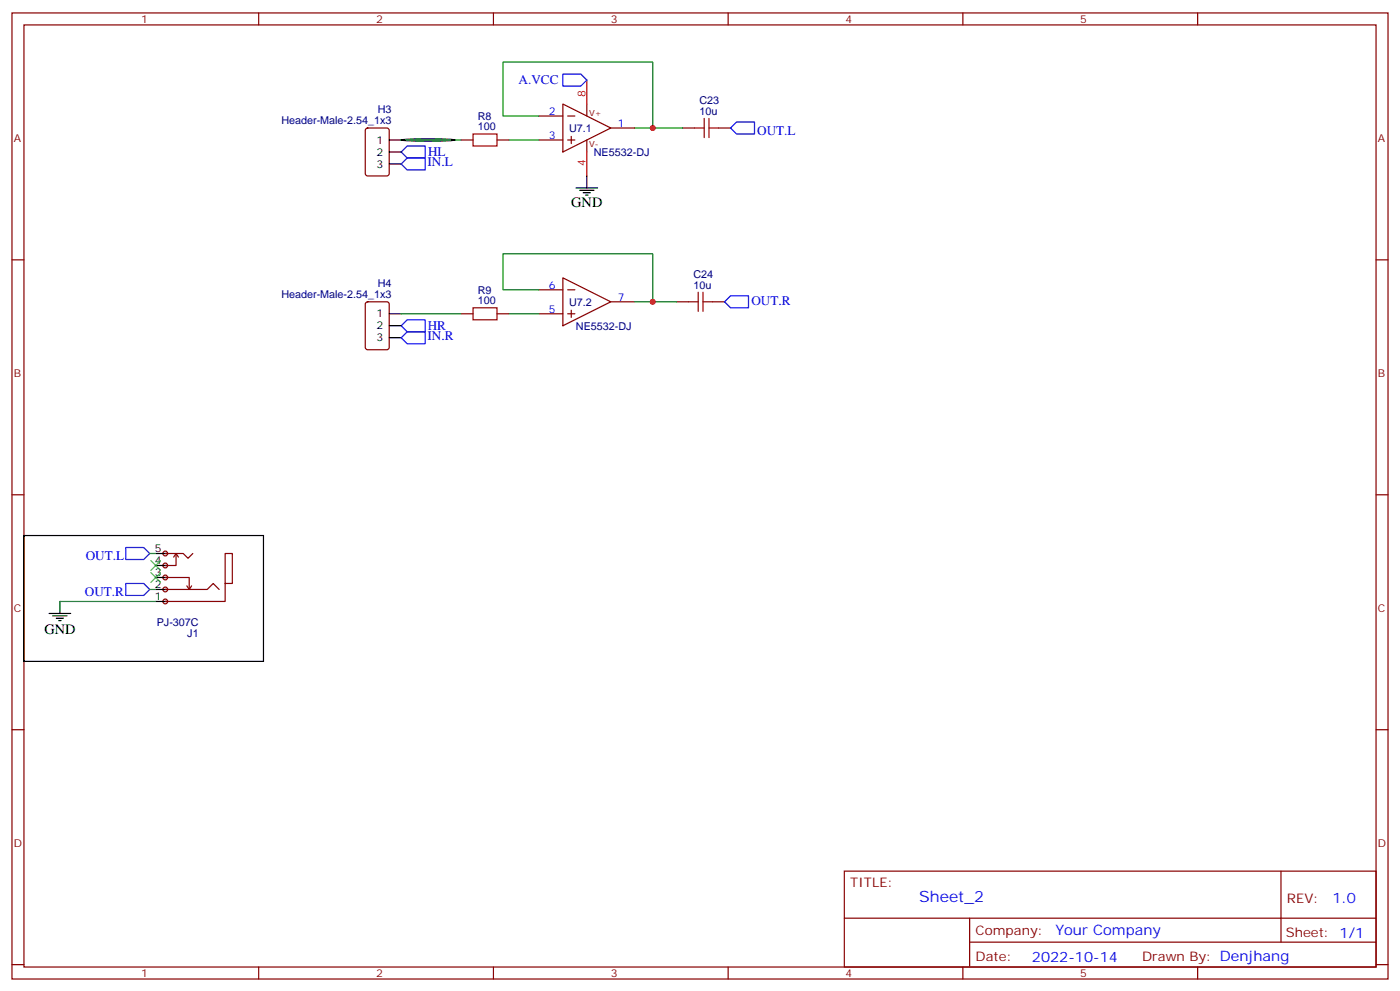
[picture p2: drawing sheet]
<svg xmlns="http://www.w3.org/2000/svg" width="412mm" height="292mm" viewBox="0 0 412 292" stroke-linecap="round" stroke-linejoin="round" font-family="sans-serif">
<g fill="none" stroke="#870000" stroke-width=".35">
<path d="M3.5 3.8h405.4v284.3h-405.4zM7.1 7.3h398.2v277.3h-398.2zM76.2 3.8v3.5M145.3 3.8v3.5M214.5 3.8v3.5M283.6 3.8v3.5M352.8 3.8v3.5M3.5 76.5h3.6M405.3 76.5h3.6M3.5 145.6h3.6M405.3 145.6h3.6M3.5 214.8h3.6"/>
<path d="M405.3 214.8h3.6M248.7 256.4h156.6v28.2h-156.6zM377.3 256.4v20.9M248.7 270.2h156.5M285.6 277.3h119.6M285.6 270.2v14.2M3.5 283.9h3.6M76.2 284.6v3.5M145.3 284.6v3.5M214.5 284.6v3.5M283.6 284.6v3.5M352.8 284.6v3.5"/>
<path d="M405.3 283.9h3.6"/>
</g>
<g fill="#f0f0f0" stroke="#870000" stroke-width=".35">
<circle cx="48.7" cy="162.9" r=".71"/>
<circle cx="48.7" cy="166.4" r=".71"/>
<circle cx="48.7" cy="170" r=".71"/>
<circle cx="48.7" cy="173.5" r=".71"/>
<circle cx="48.7" cy="177" r=".71"/>
</g>
<g fill="none" stroke="#000" stroke-width=".35">
<path d="M114.7 48.3h3.5M114.7 41.2h3.5M114.7 44.7h3.5M118.2 41.2a89.5 89.5 0 0 1 15.9 0 89.5 89.5 0 0 1-15.9 0zM169.7 55.3h6.3M170.7 56h4.3M171.8 56.7h2.1M172.5 57.4h.7M172.9 51.8v3.5M114.7 99.4h3.5M114.7 92.4h3.5M114.7 95.9h3.5"/>
<path d="M7.1 157.6h70.5v37.1h-70.5zM17.6 177v3.6M45.9 177h3.5M45.9 173.5h3.5M45.9 170h3.5M45.9 166.4h3.5M45.9 162.9h3.5M14.5 180.6h6.3M15.5 181.3h4.3M16.6 182h2.1M17.3 182.7h.7"/>
</g>
<g fill="none" stroke="#870000" stroke-width=".35">
<path d="M107.8 37.9l.5-.2h5.6l.7 .4 .1 13-.5 .6-5.9 .1-.6-.5-.1-12.9zM158.7 34.1h7.1M165.8 30.6l14.1 7.1-14.1 7zM167.2 34.1h2.1M172.9 30.6v3.5M179.9 37.7h7.1M201.1 37.7h3.5M211.7 37.7h3.5M135.8 41.2h3.5M146.4 41.2h3.5M158.7 41.2h7.1M167.2 41.2h2.1"/>
<path d="M168.3 40.1v2.2M172.9 41.2v3.5M107.8 89l.5-.2h5.6l.7 .5 .1 12.9-.5 .7h-5.9l-.6-.4-.1-13zM135.8 92.4h3.5M146.4 92.4h3.5M158.7 85.3h7.1M158.7 92.4h7.1M165.8 81.8l14.1 7-14.1 7.1zM167.2 85.3h2.1M167.2 92.4h2.1M168.3 91.3v2.1M179.9 88.8h7.1"/>
<path d="M199.3 88.8h3.5M209.9 88.8h3.5M48.7 173.5h12.3l1.8-1.8 1.8 1.8M48.7 170h7v3.5M48.7 162.9h5.3l1.4 1.4 1.4-1.4M51.9 162.9v3.5h-3.2M51.9 162.9l.7 1.1M51.9 162.9l-.7 1.1M55 172.4l.7 1.1M56.4 172.4l-.7 1.1M66.3 171.7v-8.8h2.1v8.8h-2.1v5.3h-17.6"/>
</g>
<path d="M165.8 21.8h5.3l1.8 1.8-1.8 1.7h-5.3zM217 35.9h5.2v3.5h-5.2l-1.8-1.7zM118.2 48.3l1.7-1.8h5.3v3.5h-5.3zM119.9 43h5.3v3.5h-5.3l-1.7-1.8zM119.9 94.1h5.3v3.5h-5.3l-1.7-1.7zM119.9 97.6h5.3v3.6h-5.3l-1.7-1.8zM213.4 88.8l1.8-1.7h5.3v3.5h-5.3zM37 171.7h5.3l1.8 1.8-1.8 1.8h-5.3zM37 161.1h5.3l1.8 1.8-1.8 1.8h-5.3z" fill="none" stroke="#00f" stroke-width=".35"/>
<path d="M158.7 34.1h-10.5v-15.8h44.1v19.4h-5.3M192.3 37.7h8.8M118.2 41.2h17.6M149.9 41.2h8.8M118.2 92.4h17.6M149.9 92.4h8.8M158.7 85.3h-10.5v-10.6h44.1v14.1h-5.3M192.3 88.8h7M17.6 177h28.3M44.1 173.5h1.8M44.1 162.9h1.8" fill="none" stroke="#008700" stroke-width=".35"/>
<path d="M44.4 168.6l2.9 2.8M44.4 165l2.9 2.9M47.3 168.6l-2.9 2.8M47.3 165l-2.9 2.9" fill="none" stroke="#3c3" stroke-width=".35"/>
<path d="M172.9 23.6v7M172.9 44.7v7.1" fill="none" stroke="#f00" stroke-width=".35"/>
<path d="M139.3 39.4h7.1v3.6h-7.1zM204.6 37.7h2.8M207.4 34.9v5.6M208.8 34.9v5.6M208.8 37.7h2.9M139.3 90.6h7.1v3.5h-7.1zM202.8 88.8h2.9M205.7 86v5.7M207.1 86v5.7M207.1 88.8h2.8" fill="none" stroke="#a10000" stroke-width=".35"/>
<g fill="#c00">
<circle cx="192.3" cy="88.8" r=".88"/>
<circle cx="192.3" cy="37.7" r=".88"/>
</g>
<text font-size="4.6" fill="#00f" x="270.8" y="265.4">Sheet_2</text>
<g font-size="4.2">
<text x="168.3" y="61">GND</text>
<text x="13.1" y="186.6">GND</text>
</g>
<g font-size="4.2" fill="#00f">
<text x="392.5" y="265.7">1.0</text>
<text x="310.9" y="275.2">Your Company</text>
<text x="304" y="283">2022-10-14</text>
</g>
<g font-size="3.9" fill="#00f">
<text x="152.8" y="24.8">A.VCC</text>
<text x="223.1" y="39.6">OUT.L</text>
<text x="126.1" y="46">HL</text>
<text x="125.9" y="49">IN.L</text>
<text x="221.4" y="89.6">OUT.R</text>
<text x="125.9" y="100.1">IN.R</text>
<text x="126" y="97.1">HR</text>
<text x="25.2" y="164.9">OUT.L</text>
<text x="25" y="175.5">OUT.R</text>
</g>
<g font-size="3.9" fill="#800">
<text x="250.5" y="261">TITLE:</text>
<text x="379.1" y="265.7">REV:</text>
<text x="287.4" y="275.2">Company:</text>
<text x="378.7" y="275.8">Sheet: 1/1</text>
<text x="287.4" y="282.9">Date:</text>
<text x="336.4" y="282.9">Drawn By: Denjhang</text>
</g>
<g font-size="3.2" fill="#800">
<text x="41.6" y="6.8">1</text>
<text x="110.8" y="6.8">2</text>
<text x="179.9" y="6.8">3</text>
<text x="249.1" y="6.8">4</text>
<text x="318.2" y="6.8">5</text>
<text x="4.1" y="41.9">A</text>
<text x="405.9" y="41.9">A</text>
<text x="4.1" y="111.1">B</text>
<text x="405.9" y="111.1">B</text>
<text x="4.1" y="180.2">C</text>
<text x="405.9" y="180.2">C</text>
<text x="4.1" y="249.3">D</text>
<text x="405.9" y="249.3">D</text>
<text x="41.6" y="287.6">1</text>
<text x="110.8" y="287.6">2</text>
<text x="179.9" y="287.6">3</text>
<text x="249.1" y="287.6">4</text>
<text x="318.2" y="287.6">5</text>
</g>
<g font-size="3.2" fill="#f00">
<text x="172.5" y="28.5" transform="rotate(-90 172.5 28.5)">8</text>
<text x="172.5" y="48.9" transform="rotate(-90 172.5 48.9)">4</text>
</g>
<g font-size="3.2" fill="#000080">
<text x="111.3" y="33.4">H3</text>
<text x="140.7" y="35.4">R8</text>
<text x="206" y="33.8">10u</text>
<text x="206" y="30.6">C23</text>
<text x="82.9" y="36.6">Header-Male-2.54_1x3</text>
<text x="140.7" y="38.4">100</text>
<text x="167.6" y="38.8">U7.1</text>
<text x="174.9" y="45.9">NE5532-DJ</text>
<text x="204.3" y="81.7">C24</text>
<text x="82.9" y="87.8">Header-Male-2.54_1x3</text>
<text x="111.3" y="84.5">H4</text>
<text x="140.7" y="89.5">100</text>
<text x="140.7" y="86.6">R9</text>
<text x="167.6" y="90">U7.2</text>
<text x="204.3" y="84.9">10u</text>
<text x="169.6" y="97.1">NE5532-DJ</text>
<text x="46.2" y="184.3">PJ-307C</text>
<text x="55.2" y="187.4">J1</text>
</g>
<g font-size="3.2" fill="#00f">
<text x="161.7" y="33.8">2</text>
<text x="161.7" y="40.9">3</text>
<text x="182" y="37.3">1</text>
<text x="161.7" y="84.9">6</text>
<text x="182" y="88.5">7</text>
<text x="161.7" y="92">5</text>
</g>
<g font-size="3.2">
<text x="110.9" y="42.3">1</text>
<text x="110.9" y="45.8">2</text>
<text x="110.9" y="49.3">3</text>
<text x="110.9" y="93.4">1</text>
<text x="110.9" y="100.5">3</text>
<text x="110.9" y="96.9">2</text>
<text x="45.6" y="166.1">4</text>
<text x="45.6" y="162.6">5</text>
<text x="45.6" y="173.1">2</text>
<text x="45.6" y="169.6">3</text>
<text x="45.6" y="176.7">1</text>
</g>
<g font-size="2.5" fill="#800">
<text x="173.6" y="34.1">V+</text>
<text x="173.6" y="43.3">V-</text>
</g>
</svg>
